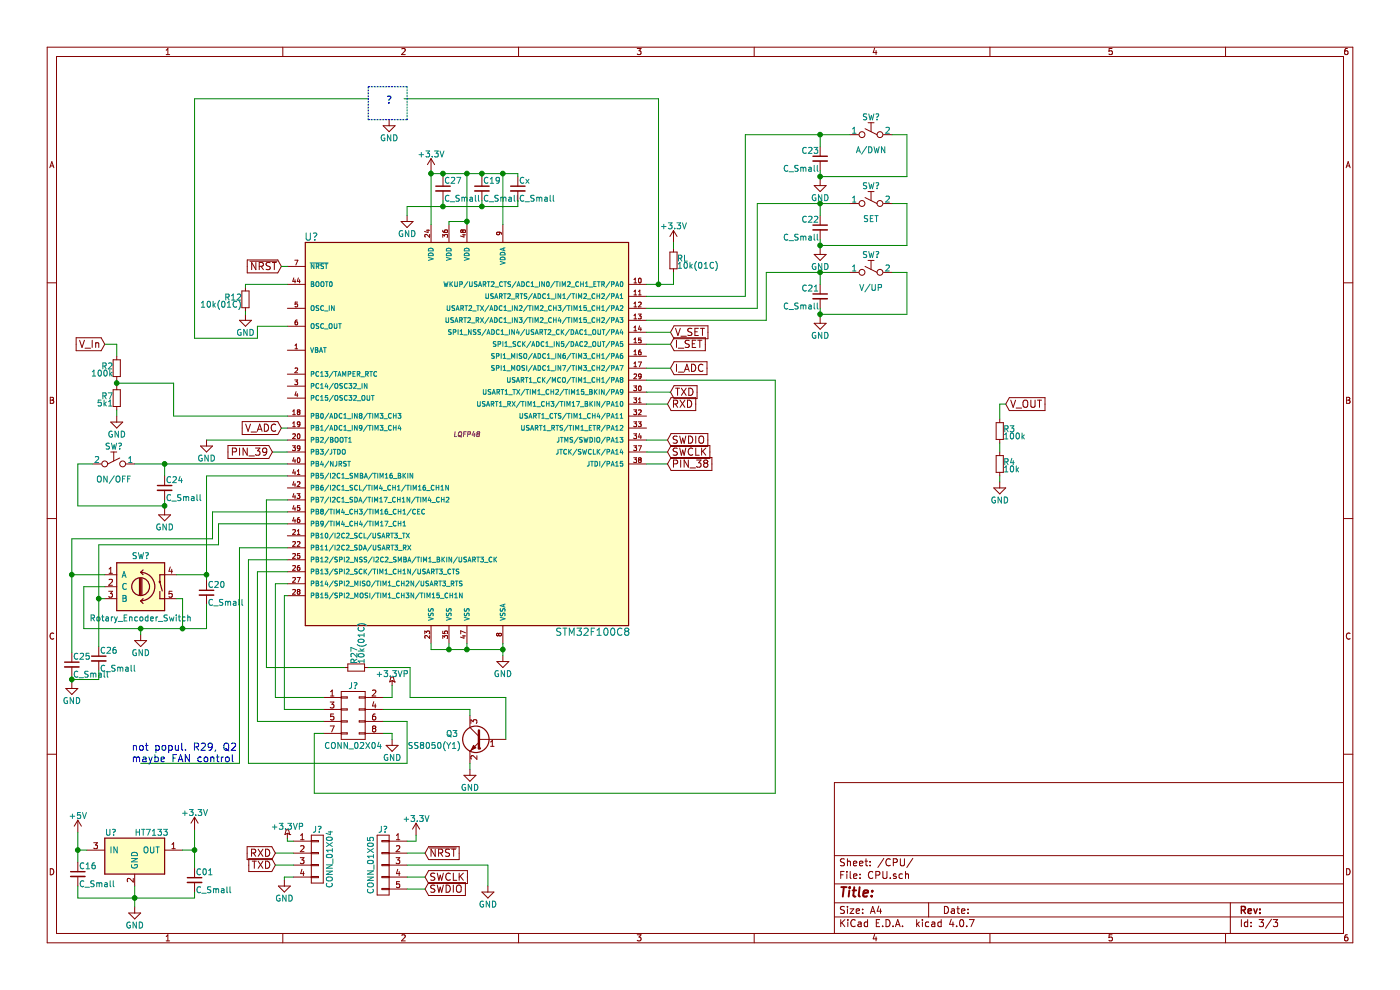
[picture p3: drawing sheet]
EESchema Schematic File Version 2
LIBS:stm32
LIBS:power
LIBS:device
LIBS:transistors
LIBS:conn
LIBS:linear
LIBS:regul
LIBS:74xx
LIBS:cmos4000
LIBS:adc-dac
LIBS:memory
LIBS:xilinx
LIBS:microcontrollers
LIBS:dsp
LIBS:microchip
LIBS:analog_switches
LIBS:motorola
LIBS:texas
LIBS:intel
LIBS:audio
LIBS:interface
LIBS:digital-audio
LIBS:philips
LIBS:display
LIBS:cypress
LIBS:siliconi
LIBS:opto
LIBS:atmel
LIBS:contrib
LIBS:valves
LIBS:my_conn
LIBS:my_supply
LIBS:my_something_else
LIBS:my_ics
LIBS:my_rcld
LIBS:my_switches
LIBS:my_sensors
LIBS:my_transistors
LIBS:DPS3003-cache
EELAYER 25 0
EELAYER END
$Descr A4 11693 8268
encoding utf-8
Sheet 3 3
Title ""
Date ""
Rev ""
Comp ""
Comment1 ""
Comment2 ""
Comment3 ""
Comment4 ""
$EndDescr
$Comp
L Button_SP_small SW?
U 1 1
P 7275 2275
F 0 "SW?" H 7275 2425 50  0000 C CNN
F 1 "V/UP" H 7275 2150 50  0000 C CNN
F 2 "" H 7275 2275 50  0000 C CNN
F 3 "" H 7275 2275 50  0000 C CNN
	1    7275 2275
	-1   0    0    -1  
$EndComp
$Comp
L Rotary_Encoder_Switch SW?
U 1 1
P 1175 4900
F 0 "SW?" H 1175 5160 50  0000 C CNN
F 1 "Rotary_Encoder_Switch" H 1175 4640 50  0000 C CNN
F 2 "" H 1075 5060 50  0001 C CNN
F 3 "" H 1175 5160 50  0001 C CNN
	1    1175 4900
	1    0    0    -1  
$EndComp
$Comp
L MC78L05ACH U?
U 1 1
P 1125 7150
F 0 "U?" H 925 7350 50  0000 C CNN
F 1 "HT7133" H 1125 7350 50  0000 L CNN
F 2 "TO_SOT_Packages_SMD:SOT89-3_Housing" H 1125 7250 50  0001 C CIN
F 3 "" H 1125 7150 50  0001 C CNN
	1    1125 7150
	1    0    0    -1  
$EndComp
$Comp
L STM32F100C8 U?
U 1 1
P 3900 3625
F 0 "U?" H 2600 5275 60  0000 C CNN
F 1 "STM32F100C8" H 4950 1975 60  0000 C CNN
F 2 "LQFP48" H 3900 3625 40  0000 C CIN
F 3 "" H 3900 3625 60  0000 C CNN
	1    3900 3625
	1    0    0    -1  
$EndComp
$Comp
L +5V #PWR?
U 1 1
P 650 6950
F 0 "#PWR?" H 650 6800 50  0001 C CNN
F 1 "+5V" H 650 7090 50  0000 C CNN
F 2 "" H 650 6950 50  0001 C CNN
F 3 "" H 650 6950 50  0001 C CNN
	1    650  6950
	1    0    0    -1  
$EndComp
$Comp
L C_Small C16
U 1 1
P 650 7300
F 0 "C16" H 660 7370 50  0000 L CNN
F 1 "C_Small" H 660 7220 50  0000 L CNN
F 2 "" H 650 7300 50  0001 C CNN
F 3 "" H 650 7300 50  0001 C CNN
	1    650  7300
	1    0    0    -1  
$EndComp
$Comp
L GND #PWR?
U 1 1
P 1125 7575
F 0 "#PWR?" H 1125 7325 50  0001 C CNN
F 1 "GND" H 1125 7425 50  0000 C CNN
F 2 "" H 1125 7575 50  0001 C CNN
F 3 "" H 1125 7575 50  0001 C CNN
	1    1125 7575
	1    0    0    -1  
$EndComp
Wire Wire Line
	650  6950 650  7200
Wire Wire Line
	725  7100 650  7100
Connection ~ 650  7100
Wire Wire Line
	650  7400 650  7500
Wire Wire Line
	650  7500 1625 7500
Wire Wire Line
	1125 7400 1125 7575
Connection ~ 1125 7500
$Comp
L C_Small C01
U 1 1
P 1625 7350
F 0 "C01" H 1635 7420 50  0000 L CNN
F 1 "C_Small" H 1635 7270 50  0000 L CNN
F 2 "" H 1625 7350 50  0001 C CNN
F 3 "" H 1625 7350 50  0001 C CNN
	1    1625 7350
	1    0    0    -1  
$EndComp
Wire Wire Line
	1525 7100 1625 7100
Wire Wire Line
	1625 6925 1625 7250
Wire Wire Line
	1625 7500 1625 7450
$Comp
L +3.3V #PWR?
U 1 1
P 1625 6925
F 0 "#PWR?" H 1625 6775 50  0001 C CNN
F 1 "+3.3V" H 1625 7065 50  0000 C CNN
F 2 "" H 1625 6925 50  0001 C CNN
F 3 "" H 1625 6925 50  0001 C CNN
	1    1625 6925
	1    0    0    -1  
$EndComp
Connection ~ 1625 7100
$Comp
L +3.3V #PWR?
U 1 1
P 3600 1425
F 0 "#PWR?" H 3600 1275 50  0001 C CNN
F 1 "+3.3V" H 3600 1565 50  0000 C CNN
F 2 "" H 3600 1425 50  0001 C CNN
F 3 "" H 3600 1425 50  0001 C CNN
	1    3600 1425
	1    0    0    -1  
$EndComp
$Comp
L C_Small C27
U 1 1
P 3700 1575
F 0 "C27" H 3710 1645 50  0000 L CNN
F 1 "C_Small" H 3710 1495 50  0000 L CNN
F 2 "" H 3700 1575 50  0001 C CNN
F 3 "" H 3700 1575 50  0001 C CNN
	1    3700 1575
	1    0    0    -1  
$EndComp
Wire Wire Line
	3600 1425 3600 1875
Wire Wire Line
	3700 1475 3700 1450
Wire Wire Line
	3600 1450 4325 1450
Connection ~ 3600 1450
$Comp
L C_Small C19
U 1 1
P 4025 1575
F 0 "C19" H 4035 1645 50  0000 L CNN
F 1 "C_Small" H 4035 1495 50  0000 L CNN
F 2 "" H 4025 1575 50  0001 C CNN
F 3 "" H 4025 1575 50  0001 C CNN
	1    4025 1575
	1    0    0    -1  
$EndComp
Wire Wire Line
	4025 1450 4025 1475
Connection ~ 3700 1450
Wire Wire Line
	3750 1875 3750 1850
Wire Wire Line
	3750 1850 3900 1850
Wire Wire Line
	3900 1450 3900 1875
Connection ~ 3900 1450
$Comp
L GND #PWR?
U 1 1
P 3400 1800
F 0 "#PWR?" H 3400 1550 50  0001 C CNN
F 1 "GND" H 3400 1650 50  0000 C CNN
F 2 "" H 3400 1800 50  0001 C CNN
F 3 "" H 3400 1800 50  0001 C CNN
	1    3400 1800
	1    0    0    -1  
$EndComp
Wire Wire Line
	3400 1800 3400 1725
Wire Wire Line
	3400 1725 4325 1725
Wire Wire Line
	4025 1725 4025 1675
Wire Wire Line
	3700 1675 3700 1725
Connection ~ 3700 1725
Wire Wire Line
	4200 1450 4200 1875
Connection ~ 4025 1450
Connection ~ 3900 1850
$Comp
L C_Small Cx
U 1 1
P 4325 1575
F 0 "Cx" H 4335 1645 50  0000 L CNN
F 1 "C_Small" H 4335 1495 50  0000 L CNN
F 2 "" H 4325 1575 50  0001 C CNN
F 3 "" H 4325 1575 50  0001 C CNN
	1    4325 1575
	1    0    0    -1  
$EndComp
Wire Wire Line
	4325 1450 4325 1475
Connection ~ 4200 1450
Wire Wire Line
	4325 1725 4325 1675
Connection ~ 4025 1725
$Comp
L C_Small C21
U 1 1
P 6850 2475
F 0 "C21" H 6860 2545 50  0000 L CNN
F 1 "C_Small" H 6860 2395 50  0000 L CNN
F 2 "" H 6850 2475 50  0001 C CNN
F 3 "" H 6850 2475 50  0001 C CNN
	1    6850 2475
	-1   0    0    -1  
$EndComp
$Comp
L GND #PWR?
U 1 1
P 6850 2650
F 0 "#PWR?" H 6850 2400 50  0001 C CNN
F 1 "GND" H 6850 2500 50  0000 C CNN
F 2 "" H 6850 2650 50  0001 C CNN
F 3 "" H 6850 2650 50  0001 C CNN
	1    6850 2650
	-1   0    0    -1  
$EndComp
Wire Wire Line
	6400 2275 7100 2275
Wire Wire Line
	6850 2275 6850 2375
Wire Wire Line
	6850 2575 6850 2650
Wire Wire Line
	6850 2625 7575 2625
Wire Wire Line
	7575 2625 7575 2275
Wire Wire Line
	7575 2275 7450 2275
Connection ~ 6850 2625
Connection ~ 6850 2275
$Comp
L Button_SP_small SW?
U 1 1
P 7275 1700
F 0 "SW?" H 7275 1850 50  0000 C CNN
F 1 "SET" H 7275 1575 50  0000 C CNN
F 2 "" H 7275 1700 50  0000 C CNN
F 3 "" H 7275 1700 50  0000 C CNN
	1    7275 1700
	-1   0    0    -1  
$EndComp
$Comp
L C_Small C22
U 1 1
P 6850 1900
F 0 "C22" H 6860 1970 50  0000 L CNN
F 1 "C_Small" H 6860 1820 50  0000 L CNN
F 2 "" H 6850 1900 50  0001 C CNN
F 3 "" H 6850 1900 50  0001 C CNN
	1    6850 1900
	-1   0    0    -1  
$EndComp
$Comp
L GND #PWR?
U 1 1
P 6850 2075
F 0 "#PWR?" H 6850 1825 50  0001 C CNN
F 1 "GND" H 6850 1925 50  0000 C CNN
F 2 "" H 6850 2075 50  0001 C CNN
F 3 "" H 6850 2075 50  0001 C CNN
	1    6850 2075
	-1   0    0    -1  
$EndComp
Wire Wire Line
	6325 1700 7100 1700
Wire Wire Line
	6850 1700 6850 1800
Wire Wire Line
	6850 2000 6850 2075
Wire Wire Line
	6850 2050 7575 2050
Wire Wire Line
	7575 2050 7575 1700
Wire Wire Line
	7575 1700 7450 1700
Connection ~ 6850 2050
Connection ~ 6850 1700
$Comp
L Button_SP_small SW?
U 1 1
P 7275 1125
F 0 "SW?" H 7275 1275 50  0000 C CNN
F 1 "A/DWN" H 7275 1000 50  0000 C CNN
F 2 "" H 7275 1125 50  0000 C CNN
F 3 "" H 7275 1125 50  0000 C CNN
	1    7275 1125
	-1   0    0    -1  
$EndComp
$Comp
L C_Small C23
U 1 1
P 6850 1325
F 0 "C23" H 6860 1395 50  0000 L CNN
F 1 "C_Small" H 6860 1245 50  0000 L CNN
F 2 "" H 6850 1325 50  0001 C CNN
F 3 "" H 6850 1325 50  0001 C CNN
	1    6850 1325
	-1   0    0    -1  
$EndComp
$Comp
L GND #PWR?
U 1 1
P 6850 1500
F 0 "#PWR?" H 6850 1250 50  0001 C CNN
F 1 "GND" H 6850 1350 50  0000 C CNN
F 2 "" H 6850 1500 50  0001 C CNN
F 3 "" H 6850 1500 50  0001 C CNN
	1    6850 1500
	-1   0    0    -1  
$EndComp
Wire Wire Line
	6225 1125 7100 1125
Wire Wire Line
	6850 1125 6850 1225
Wire Wire Line
	6850 1425 6850 1500
Wire Wire Line
	6850 1475 7575 1475
Wire Wire Line
	7575 1475 7575 1125
Wire Wire Line
	7575 1125 7450 1125
Connection ~ 6850 1475
Connection ~ 6850 1125
$Comp
L Button_SP_small SW?
U 1 1
P 950 3875
F 0 "SW?" H 950 4025 50  0000 C CNN
F 1 "ON/OFF" H 950 3750 50  0000 C CNN
F 2 "" H 950 3875 50  0000 C CNN
F 3 "" H 950 3875 50  0000 C CNN
	1    950  3875
	1    0    0    -1  
$EndComp
$Comp
L C_Small C24
U 1 1
P 1375 4075
F 0 "C24" H 1385 4145 50  0000 L CNN
F 1 "C_Small" H 1385 3995 50  0000 L CNN
F 2 "" H 1375 4075 50  0001 C CNN
F 3 "" H 1375 4075 50  0001 C CNN
	1    1375 4075
	1    0    0    -1  
$EndComp
$Comp
L GND #PWR?
U 1 1
P 1375 4250
F 0 "#PWR?" H 1375 4000 50  0001 C CNN
F 1 "GND" H 1375 4100 50  0000 C CNN
F 2 "" H 1375 4250 50  0001 C CNN
F 3 "" H 1375 4250 50  0001 C CNN
	1    1375 4250
	1    0    0    -1  
$EndComp
Wire Wire Line
	1125 3875 2400 3875
Wire Wire Line
	1375 3875 1375 3975
Wire Wire Line
	1375 4175 1375 4250
Wire Wire Line
	1375 4225 650  4225
Wire Wire Line
	650  4225 650  3875
Wire Wire Line
	650  3875 775  3875
Connection ~ 1375 4225
Connection ~ 1375 3875
Wire Wire Line
	5400 2675 6400 2675
Wire Wire Line
	6400 2675 6400 2275
Wire Wire Line
	6325 1700 6325 2575
Wire Wire Line
	6325 2575 5400 2575
Wire Wire Line
	5400 2475 6225 2475
Wire Wire Line
	6225 2475 6225 1125
Wire Wire Line
	1475 4800 1725 4800
Wire Wire Line
	1725 3975 1725 4850
Wire Wire Line
	1725 3975 2400 3975
$Comp
L GND #PWR?
U 1 1
P 1175 5300
F 0 "#PWR?" H 1175 5050 50  0001 C CNN
F 1 "GND" H 1175 5150 50  0000 C CNN
F 2 "" H 1175 5300 50  0001 C CNN
F 3 "" H 1175 5300 50  0001 C CNN
	1    1175 5300
	1    0    0    -1  
$EndComp
Wire Wire Line
	1175 5300 1175 5250
Wire Wire Line
	700  5250 1725 5250
Wire Wire Line
	1525 5250 1525 5000
Wire Wire Line
	1525 5000 1475 5000
Wire Wire Line
	875  4900 700  4900
Wire Wire Line
	700  4900 700  5250
Connection ~ 1175 5250
$Comp
L C_Small C20
U 1 1
P 1725 4950
F 0 "C20" H 1735 5020 50  0000 L CNN
F 1 "C_Small" H 1735 4870 50  0000 L CNN
F 2 "" H 1725 4950 50  0001 C CNN
F 3 "" H 1725 4950 50  0001 C CNN
	1    1725 4950
	1    0    0    -1  
$EndComp
Wire Wire Line
	1725 5250 1725 5050
Connection ~ 1525 5250
Connection ~ 1725 4800
$Comp
L C_Small C25
U 1 1
P 600 5550
F 0 "C25" H 610 5620 50  0000 L CNN
F 1 "C_Small" H 610 5470 50  0000 L CNN
F 2 "" H 600 5550 50  0001 C CNN
F 3 "" H 600 5550 50  0001 C CNN
	1    600  5550
	1    0    0    -1  
$EndComp
$Comp
L C_Small C26
U 1 1
P 825 5500
F 0 "C26" H 835 5570 50  0000 L CNN
F 1 "C_Small" H 835 5420 50  0000 L CNN
F 2 "" H 825 5500 50  0001 C CNN
F 3 "" H 825 5500 50  0001 C CNN
	1    825  5500
	1    0    0    -1  
$EndComp
$Comp
L GND #PWR?
U 1 1
P 600 5700
F 0 "#PWR?" H 600 5450 50  0001 C CNN
F 1 "GND" H 600 5550 50  0000 C CNN
F 2 "" H 600 5700 50  0001 C CNN
F 3 "" H 600 5700 50  0001 C CNN
	1    600  5700
	1    0    0    -1  
$EndComp
Wire Wire Line
	600  5650 600  5700
Wire Wire Line
	600  5675 825  5675
Wire Wire Line
	825  5675 825  5600
Connection ~ 600  5675
Wire Wire Line
	2400 4275 1775 4275
Wire Wire Line
	1775 4275 1775 4500
Wire Wire Line
	1775 4500 600  4500
Wire Wire Line
	600  4500 600  5450
Wire Wire Line
	875  4800 600  4800
Connection ~ 600  4800
Wire Wire Line
	875  5000 825  5000
Wire Wire Line
	825  4550 825  5400
Wire Wire Line
	825  4550 1825 4550
Wire Wire Line
	1825 4550 1825 4375
Wire Wire Line
	1825 4375 2400 4375
Connection ~ 825  5000
$Comp
L CONN_02X04 J?
U 1 1
P 2950 5975
F 0 "J?" H 2950 6225 50  0000 C CNN
F 1 "CONN_02X04" H 2950 5725 50  0000 C CNN
F 2 "" H 2950 4775 50  0001 C CNN
F 3 "" H 2950 4775 50  0001 C CNN
	1    2950 5975
	1    0    0    -1  
$EndComp
Wire Wire Line
	2400 4875 2300 4875
Wire Wire Line
	2300 4875 2300 5825
Wire Wire Line
	2300 5825 2700 5825
$Comp
L +3.3VP #PWR?
U 1 1
P 3275 5725
F 0 "#PWR?" H 3425 5675 50  0001 C CNN
F 1 "+3.3VP" H 3275 5825 50  0000 C CNN
F 2 "" H 3275 5725 50  0001 C CNN
F 3 "" H 3275 5725 50  0001 C CNN
	1    3275 5725
	1    0    0    -1  
$EndComp
Wire Wire Line
	3275 5725 3275 5825
Wire Wire Line
	3275 5825 3200 5825
Wire Wire Line
	2700 5925 2375 5925
Wire Wire Line
	2375 5925 2375 4975
Wire Wire Line
	2375 4975 2400 4975
$Comp
L R_Small R27
U 1 1
P 2975 5575
F 0 "R27" H 3005 5595 50  0000 L CNN
F 1 "10k(01C)" H 3005 5535 50  0000 L CNN
F 2 "" H 2975 5575 50  0001 C CNN
F 3 "" H 2975 5575 50  0001 C CNN
	1    2975 5575
	0    -1   -1   0   
$EndComp
Wire Wire Line
	2225 4175 2225 5575
Wire Wire Line
	2225 4175 2400 4175
$Comp
L Q_NPN_BEC Q3
U 1 1
P 4025 6175
F 0 "Q3" H 4225 6225 50  0000 L CNN
F 1 "SS8050(Y1)" H 4200 6125 50  0000 L CNN
F 2 "" H 4225 6275 50  0001 C CNN
F 3 "" H 4025 6175 50  0001 C CNN
	1    4025 6175
	-1   0    0    -1  
$EndComp
$Comp
L GND #PWR?
U 1 1
P 4200 5475
F 0 "#PWR?" H 4200 5225 50  0001 C CNN
F 1 "GND" H 4200 5325 50  0000 C CNN
F 2 "" H 4200 5475 50  0001 C CNN
F 3 "" H 4200 5475 50  0001 C CNN
	1    4200 5475
	1    0    0    -1  
$EndComp
Wire Wire Line
	4200 5375 4200 5475
Wire Wire Line
	3600 5425 4200 5425
Wire Wire Line
	3600 5425 3600 5375
Connection ~ 4200 5425
Wire Wire Line
	3750 5375 3750 5425
Connection ~ 3750 5425
Wire Wire Line
	3900 5375 3900 5425
Connection ~ 3900 5425
$Comp
L GND #PWR?
U 1 1
P 3925 6425
F 0 "#PWR?" H 3925 6175 50  0001 C CNN
F 1 "GND" H 3925 6275 50  0000 C CNN
F 2 "" H 3925 6425 50  0001 C CNN
F 3 "" H 3925 6425 50  0001 C CNN
	1    3925 6425
	1    0    0    -1  
$EndComp
Wire Wire Line
	3925 6375 3925 6425
Wire Wire Line
	3925 5975 3925 5925
Wire Wire Line
	3925 5925 3200 5925
Wire Wire Line
	3075 5575 3425 5575
Wire Wire Line
	3425 5575 3425 5825
Wire Wire Line
	3425 5825 4225 5825
Wire Wire Line
	4225 5825 4225 6175
Wire Wire Line
	2700 6025 2150 6025
Wire Wire Line
	2150 6025 2150 4775
Wire Wire Line
	2150 4775 2400 4775
Wire Wire Line
	2400 4675 2075 4675
Wire Wire Line
	2075 4675 2075 6375
Wire Wire Line
	2075 6375 3400 6375
Wire Wire Line
	3400 6375 3400 6025
Wire Wire Line
	3400 6025 3200 6025
Wire Wire Line
	5400 3175 6475 3175
Wire Wire Line
	6475 3175 6475 6625
Wire Wire Line
	6475 6625 2625 6625
Wire Wire Line
	2625 6625 2625 6125
Wire Wire Line
	2625 6125 2700 6125
$Comp
L GND #PWR?
U 1 1
P 3275 6175
F 0 "#PWR?" H 3275 5925 50  0001 C CNN
F 1 "GND" H 3275 6025 50  0000 C CNN
F 2 "" H 3275 6175 50  0001 C CNN
F 3 "" H 3275 6175 50  0001 C CNN
	1    3275 6175
	1    0    0    -1  
$EndComp
Wire Wire Line
	3200 6125 3275 6125
Wire Wire Line
	3275 6125 3275 6175
Wire Wire Line
	2225 5575 2875 5575
Text GLabel 5575 3375 2    60   Input ~ 0
RXD
Text GLabel 5600 3275 2    60   Input ~ 0
TXD
Wire Wire Line
	5600 3275 5400 3275
Wire Wire Line
	5400 3375 5575 3375
$Comp
L CONN_01X04 J?
U 1 1
P 2650 7175
F 0 "J?" H 2650 7425 50  0000 C CNN
F 1 "CONN_01X04" V 2750 7175 50  0000 C CNN
F 2 "" H 2650 7175 50  0001 C CNN
F 3 "" H 2650 7175 50  0001 C CNN
	1    2650 7175
	1    0    0    -1  
$EndComp
$Comp
L +3.3VP #PWR?
U 1 1
P 2400 7000
F 0 "#PWR?" H 2550 6950 50  0001 C CNN
F 1 "+3.3VP" H 2400 7100 50  0000 C CNN
F 2 "" H 2400 7000 50  0001 C CNN
F 3 "" H 2400 7000 50  0001 C CNN
	1    2400 7000
	1    0    0    -1  
$EndComp
Wire Wire Line
	2450 7025 2400 7025
Wire Wire Line
	2400 7025 2400 7000
Text GLabel 2300 7225 0    60   Input ~ 0
TXD
Wire Wire Line
	2300 7125 2450 7125
Wire Wire Line
	2450 7225 2300 7225
Text GLabel 2300 7125 0    60   Input ~ 0
RXD
$Comp
L GND #PWR?
U 1 1
P 2375 7350
F 0 "#PWR?" H 2375 7100 50  0001 C CNN
F 1 "GND" H 2375 7200 50  0000 C CNN
F 2 "" H 2375 7350 50  0001 C CNN
F 3 "" H 2375 7350 50  0001 C CNN
	1    2375 7350
	-1   0    0    -1  
$EndComp
Wire Wire Line
	2450 7325 2375 7325
Wire Wire Line
	2375 7325 2375 7350
$Comp
L CONN_01X05 J?
U 1 1
P 3200 7225
F 0 "J?" H 3200 7525 50  0000 C CNN
F 1 "CONN_01X05" V 3300 7225 50  0000 C CNN
F 2 "" H 3200 7225 50  0001 C CNN
F 3 "" H 3200 7225 50  0001 C CNN
	1    3200 7225
	-1   0    0    -1  
$EndComp
$Comp
L +3.3V #PWR?
U 1 1
P 3475 6975
F 0 "#PWR?" H 3475 6825 50  0001 C CNN
F 1 "+3.3V" H 3475 7115 50  0000 C CNN
F 2 "" H 3475 6975 50  0001 C CNN
F 3 "" H 3475 6975 50  0001 C CNN
	1    3475 6975
	1    0    0    -1  
$EndComp
Wire Wire Line
	3400 7025 3475 7025
Wire Wire Line
	3475 7025 3475 6975
Text GLabel 2350 2225 0    60   Input ~ 0
~NRST
Wire Wire Line
	2350 2225 2400 2225
Text GLabel 3550 7125 2    60   Input ~ 0
~NRST
Wire Wire Line
	3550 7125 3400 7125
Text GLabel 5575 3775 2    60   Input ~ 0
SWCLK
Wire Wire Line
	5575 3775 5400 3775
Text GLabel 3550 7325 2    60   Input ~ 0
SWCLK
Wire Wire Line
	3550 7325 3400 7325
$Comp
L GND #PWR?
U 1 1
P 4075 7400
F 0 "#PWR?" H 4075 7150 50  0001 C CNN
F 1 "GND" H 4075 7250 50  0000 C CNN
F 2 "" H 4075 7400 50  0001 C CNN
F 3 "" H 4075 7400 50  0001 C CNN
	1    4075 7400
	-1   0    0    -1  
$EndComp
Wire Wire Line
	4075 7400 4075 7225
Wire Wire Line
	4075 7225 3400 7225
Text GLabel 5575 3675 2    60   Input ~ 0
SWDIO
Wire Wire Line
	5575 3675 5400 3675
Text GLabel 3550 7425 2    60   Input ~ 0
SWDIO
Wire Wire Line
	3550 7425 3400 7425
Text GLabel 8400 3375 2    60   Input ~ 0
V_OUT
$Comp
L R_Small R3
U 1 1
P 8350 3600
F 0 "R3" H 8380 3620 50  0000 L CNN
F 1 "100k" H 8380 3560 50  0000 L CNN
F 2 "" H 8350 3600 50  0001 C CNN
F 3 "" H 8350 3600 50  0001 C CNN
	1    8350 3600
	1    0    0    -1  
$EndComp
$Comp
L R_Small R4
U 1 1
P 8350 3875
F 0 "R4" H 8380 3895 50  0000 L CNN
F 1 "10k" H 8380 3835 50  0000 L CNN
F 2 "" H 8350 3875 50  0001 C CNN
F 3 "" H 8350 3875 50  0001 C CNN
	1    8350 3875
	1    0    0    -1  
$EndComp
$Comp
L GND #PWR?
U 1 1
P 8350 4025
F 0 "#PWR?" H 8350 3775 50  0001 C CNN
F 1 "GND" H 8350 3875 50  0000 C CNN
F 2 "" H 8350 4025 50  0001 C CNN
F 3 "" H 8350 4025 50  0001 C CNN
	1    8350 4025
	-1   0    0    -1  
$EndComp
Wire Wire Line
	8400 3375 8350 3375
Wire Wire Line
	8350 3375 8350 3500
Wire Wire Line
	8350 3700 8350 3775
Wire Wire Line
	8350 3975 8350 4025
Text GLabel 5600 2775 2    60   Input ~ 0
V_SET
Wire Wire Line
	5600 2775 5400 2775
Text GLabel 875  2875 0    60   Input ~ 0
V_In
$Comp
L R_Small R2
U 1 1
P 975 3075
F 0 "R2" H 1005 3095 50  0000 L CNN
F 1 "100k" H 1005 3035 50  0000 L CNN
F 2 "" H 975 3075 50  0001 C CNN
F 3 "" H 975 3075 50  0001 C CNN
	1    975  3075
	-1   0    0    -1  
$EndComp
$Comp
L R_Small R7
U 1 1
P 975 3325
F 0 "R7" H 1005 3345 50  0000 L CNN
F 1 "5k1" H 1005 3285 50  0000 L CNN
F 2 "" H 975 3325 50  0001 C CNN
F 3 "" H 975 3325 50  0001 C CNN
	1    975  3325
	-1   0    0    -1  
$EndComp
$Comp
L GND #PWR?
U 1 1
P 975 3475
F 0 "#PWR?" H 975 3225 50  0001 C CNN
F 1 "GND" H 975 3325 50  0000 C CNN
F 2 "" H 975 3475 50  0001 C CNN
F 3 "" H 975 3475 50  0001 C CNN
	1    975  3475
	1    0    0    -1  
$EndComp
Wire Wire Line
	875  2875 975  2875
Wire Wire Line
	975  2875 975  2975
Wire Wire Line
	975  3175 975  3225
Wire Wire Line
	975  3425 975  3475
Wire Wire Line
	975  3200 1450 3200
Wire Wire Line
	1450 3200 1450 3475
Wire Wire Line
	1450 3475 2400 3475
Connection ~ 975  3200
Text GLabel 5600 2875 2    60   Input ~ 0
I_SET
Wire Wire Line
	5600 2875 5400 2875
Text GLabel 5600 3075 2    60   Input ~ 0
I_ADC
Wire Wire Line
	5600 3075 5400 3075
Text GLabel 2350 3575 0    60   Input ~ 0
V_ADC
Wire Wire Line
	2350 3575 2400 3575
$Comp
L GND #PWR?
U 1 1
P 1725 3675
F 0 "#PWR?" H 1725 3425 50  0001 C CNN
F 1 "GND" H 1725 3525 50  0000 C CNN
F 2 "" H 1725 3675 50  0001 C CNN
F 3 "" H 1725 3675 50  0001 C CNN
	1    1725 3675
	1    0    0    -1  
$EndComp
Wire Wire Line
	1725 3675 2400 3675
$Comp
L R_Small R12
U 1 1
P 2050 2500
F 0 "R12" H 2080 2520 50  0000 L CNN
F 1 "10k(01C)" H 2080 2460 50  0000 L CNN
F 2 "" H 2050 2500 50  0001 C CNN
F 3 "" H 2050 2500 50  0001 C CNN
	1    2050 2500
	-1   0    0    -1  
$EndComp
Wire Wire Line
	2400 2375 2050 2375
Wire Wire Line
	2050 2375 2050 2400
$Comp
L GND #PWR?
U 1 1
P 2050 2625
F 0 "#PWR?" H 2050 2375 50  0001 C CNN
F 1 "GND" H 2050 2475 50  0000 C CNN
F 2 "" H 2050 2625 50  0001 C CNN
F 3 "" H 2050 2625 50  0001 C CNN
	1    2050 2625
	1    0    0    -1  
$EndComp
Wire Wire Line
	2050 2600 2050 2625
Wire Wire Line
	2400 2725 2150 2725
Wire Wire Line
	2150 2725 2150 2825
Wire Wire Line
	2150 2825 1625 2825
Wire Wire Line
	1625 2825 1625 825 
Wire Wire Line
	1625 825  3075 825 
Wire Wire Line
	3375 825  5500 825 
Wire Wire Line
	5500 825  5500 2375
Wire Wire Line
	5400 2375 5625 2375
$Comp
L R_Small RL
U 1 1
P 5625 2175
F 0 "RL" H 5655 2195 50  0000 L CNN
F 1 "10k(01C)" H 5655 2135 50  0000 L CNN
F 2 "" H 5625 2175 50  0001 C CNN
F 3 "" H 5625 2175 50  0001 C CNN
	1    5625 2175
	1    0    0    -1  
$EndComp
$Comp
L +3.3V #PWR?
U 1 1
P 5625 2025
F 0 "#PWR?" H 5625 1875 50  0001 C CNN
F 1 "+3.3V" H 5625 2165 50  0000 C CNN
F 2 "" H 5625 2025 50  0001 C CNN
F 3 "" H 5625 2025 50  0001 C CNN
	1    5625 2025
	1    0    0    -1  
$EndComp
Wire Wire Line
	5625 2375 5625 2275
Connection ~ 5500 2375
Wire Wire Line
	5625 2075 5625 2025
$Comp
L GND #PWR?
U 1 1
P 3250 1000
F 0 "#PWR?" H 3250 750 50  0001 C CNN
F 1 "GND" H 3250 850 50  0000 C CNN
F 2 "" H 3250 1000 50  0001 C CNN
F 3 "" H 3250 1000 50  0001 C CNN
	1    3250 1000
	1    0    0    -1  
$EndComp
Wire Notes Line
	3075 725  3075 1000
Wire Notes Line
	3075 1000 3400 1000
Wire Notes Line
	3400 1000 3400 725 
Wire Notes Line
	3400 725  3075 725 
Text Notes 3225 875  0    60   ~ 0
?
Wire Wire Line
	2000 4575 2400 4575
Wire Wire Line
	2000 4575 2000 6375
Wire Wire Line
	2000 6375 1175 6375
Text Notes 1100 6375 0    60   ~ 0
not popul. R29, Q2\nmaybe FAN control
Wire Wire Line
	5400 3875 5575 3875
Wire Wire Line
	2400 3775 2275 3775
Text GLabel 2275 3775 0    60   Input ~ 0
PIN_39
Text GLabel 5575 3875 2    60   Input ~ 0
PIN_38
$EndSCHEMATC
